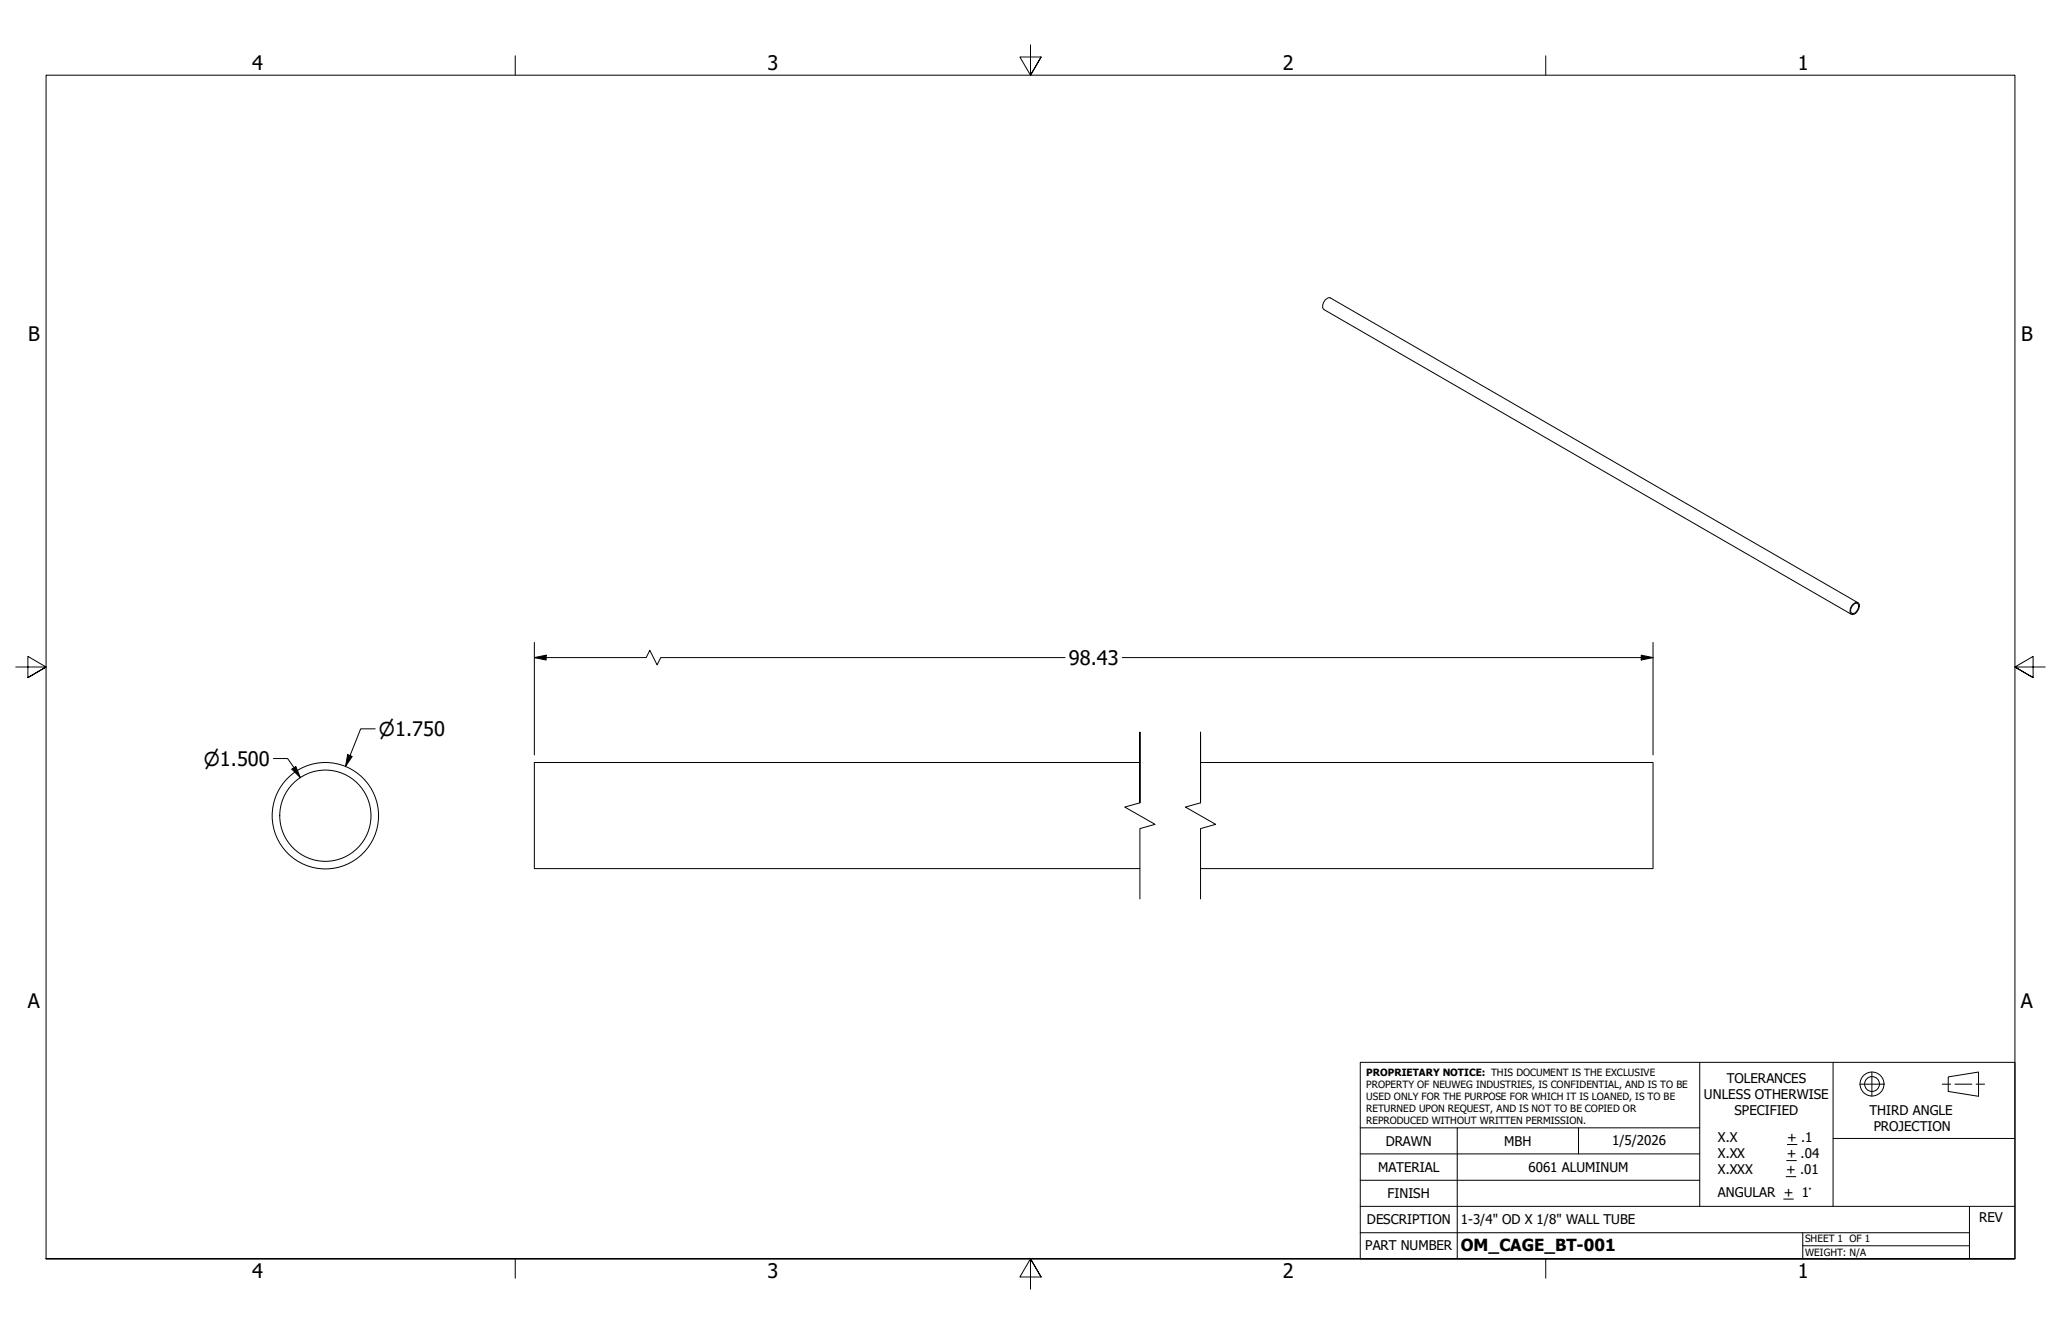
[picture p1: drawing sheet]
<svg xmlns="http://www.w3.org/2000/svg" width="432mm" height="279mm" viewBox="0 0 432 279" stroke-linecap="round" stroke-linejoin="round" font-family="sans-serif">
<!-- layer: Break Line (ANSI) -->
<path d="M238.8 168.1v-14.7v14.7l-3.2 .9 6.4 3.7-3.2 .8v14.8M251.5 168.1v-14.7v14.7l-3.2 .9 6.4 3.7-3.2 .8v14.8" fill="none" stroke="#000" stroke-width=".21"/>
<!-- layer: Visible (ANSI) -->
<g fill="none" stroke="#000" stroke-width=".21">
<path d="M388.3 126.5a.71 .71 0 0 1 1-.2 .71 .71 0 0 1 .1 1l-.5 1a.73 .73 0 0 1-1 .3 .73 .73 0 0 1-.2-1v-.3zM388.3 126.6a.64 .64 0 0 1 .9-.1 .64 .64 0 0 1 .1 .9l-.4 .7a.62 .62 0 0 1-.6 .4 .62 .62 0 0 1-.6-.5l.2-.9zM389.3 126.2l-110.5-63.8a1.56 1.56 0 0 0-1.7 1.7v.4l.3 .3 110.5 63.9M238.8 159.7h-126.8v22.2h126.8M251.5 159.7h94.8v22.2h-94.8"/>
<circle cx="68.2" cy="170.8" r="11.1"/>
<circle cx="68.2" cy="170.8" r="9.6"/>
</g>
<!-- layer: Border (ANSI) -->
<path d="M107.9 11.7v4M215.9 9.4v6.3l-2.2-3.8h4.4l-2.2 3.8 2.2-3.8M323.8 11.7v4M3.3 139.7h6.4l-3.9-2.2v4.4l3.9-2.2-3.9 2.2M428.5 139.7h-6.4l3.9-2.2v4.4l-3.9-2.2 3.9 2.2M9.7 263.7v-248h412.4v248h-412.4h412.4M107.9 263.7v4M218.1 267.5l-2.2-3.8 2.2 3.8h-4.4l2.2-3.8v6.3M323.8 263.7v4" fill="none" stroke="#000" stroke-width=".21"/>
<!-- layer: Title (ANSI) -->
<g fill="none" stroke="#000" stroke-width=".21">
<path d="M285 222.5h137.1v41.2h-137.1zM285 236.2h71.1M305.3 236.2v27.5M330.7 236.2v5.5M356.1 222.5v30.2M374.5 239.7h2M384 222.5v15.9M389.6 227.1h5.1M392.2 224.5v5.1M406.9 227.1h1.8M408.2 225.6l6.3-1.1v5.1l-6.3-1zM409.6 227.1h3.5"/>
<path d="M414 227.1h1.8M422.1 238.4h-38.1v14.3M285 258.2h127.6M285 252.7h137.1M285 247.2h71.1M285 241.7h71.1M373.7 251.1h2M374.2 246.4h2M374.3 243.1h2.1M377.7 258.2v5.5M412.6 252.7v11M377.7 260.9h34.9"/>
<circle cx="392.2" cy="227" r="2.51"/>
<circle cx="392.2" cy="227" r="1.56"/>
</g>
<!-- layer: Dimension (ANSI) -->
<path d="M112 137.7l2.4-.5v1zM112 137.7h23.4l.7-1.5 1.6 3.1 .7-1.6h84.7M112 134.6v23.5M235.1 137.7h111.2M343.9 137.2l2.4 .5-2.4 .5zM346.3 134.6v23.5M57.3 158.9h3l2.6 4M72.8 158.1l1 .3-1.4 2.1zM78.6 152.7h-3l-3.2 7.8M61.2 161.1l.8-.6 .9 2.4z" fill="none" stroke="#000" stroke-width=".21"/>
<path d="M112 137.7l2.4-.5v1zM343.9 137.2l2.4 .5-2.4 .5zM72.8 158.1l1 .3-1.4 2.1zM61.2 161.1l.8-.6 .9 2.4z" fill="#000"/>
<g font-size="4.2">
<text x="52.8" y="14.7">4</text>
<text x="160.8" y="14.7">3</text>
<text x="268.7" y="14.7">2</text>
<text x="376.7" y="14.7">1</text>
<text x="5.9" y="71.4">B</text>
<text x="423.5" y="71.4">B</text>
<text x="223.9" y="139.3">98.43</text>
<text x="5.8" y="211.1">A</text>
<text x="423.4" y="211.1">A</text>
<text x="52.8" y="267.7">4</text>
<text x="160.8" y="267.7">3</text>
<text x="268.7" y="267.7">2</text>
<text x="376.7" y="267.7">1</text>
</g>
<g font-size="3.9">
<text x="79.4" y="154.1">⌀1.750</text>
<text x="42.7" y="160.3">⌀1.500</text>
</g>
<text font-size="3.5" x="306.1" y="262">OM_CAGE_BT-001</text>
<g font-size="2.8">
<text x="361.8" y="226.9">TOLERANCES</text>
<text x="357" y="230.3">UNLESS OTHERWISE</text>
<text x="363.4" y="233.6">SPECIFIED</text>
<text x="391.7" y="233.5">THIRD ANGLE</text>
<text x="290.3" y="240">DRAWN</text>
<text x="315.2" y="240">MBH</text>
<text x="337.8" y="239.8">1/5/2026</text>
<text x="359.9" y="239.3">X.X</text>
<text x="374.5" y="239.3">+ .1</text>
<text x="392.6" y="236.8">PROJECTION</text>
<text x="288.7" y="245.5">MATERIAL</text>
<text x="320.2" y="245.5">6061 ALUMINUM</text>
<text x="359.9" y="242.6">X.XX</text>
<text x="359.9" y="245.9">X.XXX</text>
<text x="374.2" y="245.9">+ .01</text>
<text x="374.3" y="242.6">+ .04</text>
<text x="290.7" y="251">FINISH</text>
<text x="359.9" y="250.7">ANGULAR + 1°</text>
<text x="286.4" y="256.4">DESCRIPTION</text>
<text x="306.1" y="256.3">1-3/4&quot; OD X 1/8&quot; WALL TUBE</text>
<text x="414.7" y="256">REV</text>
<text x="286" y="261.9">PART NUMBER</text>
</g>
<g font-size="2.1">
<text x="286.3" y="225.4">PROPRIETARY NOTICE: THIS DOCUMENT IS THE EXCLUSIVE</text>
<text x="286.3" y="227.8">PROPERTY OF NEUWEG INDUSTRIES, IS CONFIDENTIAL, AND IS TO BE</text>
<text x="286.3" y="230.4">USED ONLY FOR THE PURPOSE FOR WHICH IT IS LOANED, IS TO BE</text>
<text x="286.3" y="232.9">RETURNED UPON REQUEST, AND IS NOT TO BE COPIED OR</text>
<text x="286.3" y="235.4">REPRODUCED WITHOUT WRITTEN PERMISSION.</text>
<text x="378.2" y="260.2">SHEET 1 OF 1</text>
<text x="378.2" y="263">WEIGHT: N/A</text>
</g>
</svg>
